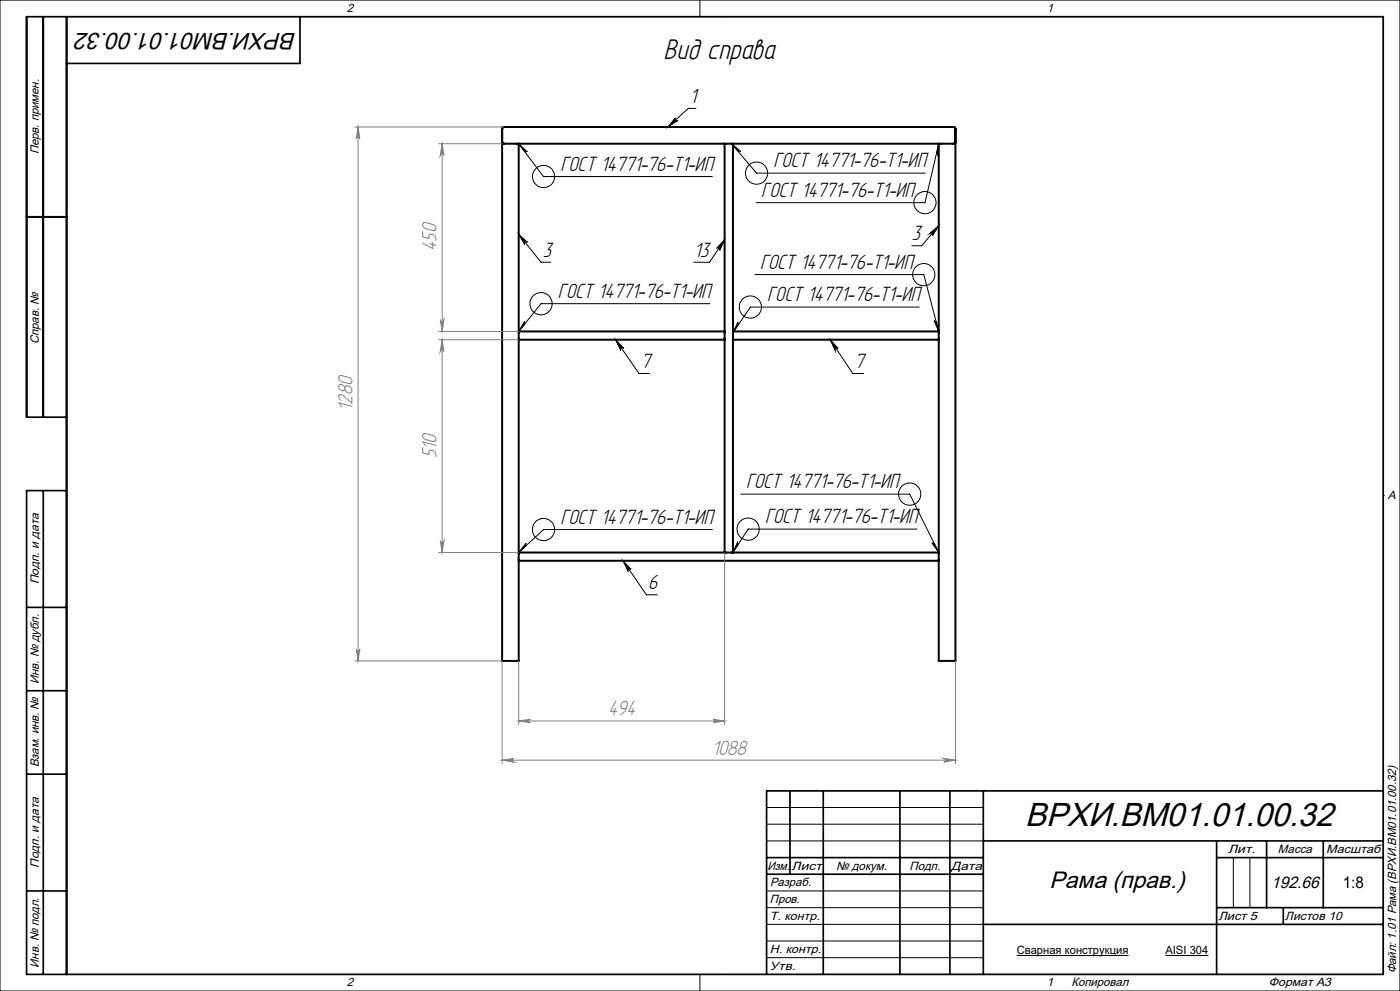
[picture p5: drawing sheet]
<svg xmlns="http://www.w3.org/2000/svg" width="420mm" height="297mm" viewBox="0 0 420 297" stroke-linecap="round" stroke-linejoin="round" font-family="sans-serif">
<g fill="none" stroke="#000" stroke-width=".6">
<path d="M150.6 42.5l.1 .4 .5 .2M150.6 42.5v-4l.6-.4h134.9l.5 .5v4l-.5 .5M150.6 42.5l.1 .3 .5 .3M151.2 43.1h-.6v155h5v-30M151.2 43.1h4.4M155.6 43.1h61.8M155.6 43.1v56.2M217.4 43.1h2.5M217.4 43.1v56.2M219.9 43.1h61.7M219.9 43.1v56.2M281.6 43.1h4.5"/>
<path d="M281.6 43.1v56.2M286.1 43.1h.5v155h-5v-30M8 65h12M155.6 99.3v2.5M155.6 99.3h61.8M217.4 99.3v2.5M219.9 99.3v2.5M219.9 99.3h61.7M281.6 99.3v2.5M155.6 101.8v63.8M155.6 101.8h61.8M217.4 101.8v63.8"/>
<path d="M219.9 101.8v63.8M219.9 101.8h61.7M281.6 101.8v63.8M155.6 165.6v2.5M155.6 168.1h126M155.6 165.6h61.8M217.4 165.6h2.5M219.9 165.6h61.7M281.6 165.6v2.5"/>
</g>
<g fill="none" stroke="#000" stroke-width=".3">
<path d="M0 0h420v297h-420zM20 5h395v287h-395zM210 0v5M217.5 5h.1M202.6 35.3a.55 .55 0 0 0 0 .8 .55 .55 0 0 0 .7 0l-2.9 2zM208.8 32.5h-2.3l-6.1 5.6M155.6 43.1l2.6 2.4h-.8zM155.6 43.1l7.5 9.8h50.6M219.5 43.1l7.5 8.8h50.6M219.5 43.1l2.7 2.3-.5-.2-.3 .2zM281.6 43.1l-.3 3.5-.3-.6zM281.6 43.1l-4.1 17.6h-50.7"/>
<path d="M155.6 70.2l2.7 2.4a.54 .54 0 0 0-.8 0 .54 .54 0 0 0-.1 .7zM155.6 70.2l6.7 8.4h2.9M217.4 71.8l-4.5 6.8h-4.8M217.4 71.8l-1.5 3.2a.55 .55 0 0 0-.2-.7 .55 .55 0 0 0-.7 .1zM278.9 70l2.7-2.3-1.8 3a.54 .54 0 0 0-.1-.8 .54 .54 0 0 0-.8 .1zM281.6 67.7l-5.1 6h-3M157.4 96.3l.1 .7-1.9 2.3zM213 91h-50.7l-6.7 8.3M221.4 96.5l.1 .7-1.6 2.5zM226.5 82.3h50.6l4.5 17M275.8 92h-50.7l-5.2 7.7M280.2 96.1l.7 .3 .7 2.9z"/>
<path d="M184.7 101.8l7 10.1h3.2M184.7 101.8l2.4 2.6a.54 .54 0 0 0-.7-.1 .54 .54 0 0 0-.2 .7zM249.1 101.8l2.4 2.6a.55 .55 0 0 0-.8-.1 .55 .55 0 0 0-.2 .7zM249.1 101.8l6.7 10.1h3.2M20 148.5h.1M213.7 158.7h-50.6l-7.5 6.9M222.2 148.1h50.7l8.7 17.5M275.1 158.6h-50.7l-4.5 7M415 148.5h.1M157.8 162.8v.7l-2.2 2.1zM186.9 168.1l2.4 2.5a.54 .54 0 0 0-.7-.1 .54 .54 0 0 0-.1 .8zM186.9 168.1l7 10.2h3.3"/>
<path d="M221.3 162.3l.2 .8-1.6 2.5zM279.6 162.7l.7 .2 1.3 2.7zM230 242h65M230 247h65M230 252h65M370 257v15M375 257v15M230 267h65M230 272h65M230 277h65M210 292v5M217.5 292h.1"/>
<path d="M230 282h65M230 287h65M305 286.4h33.6M349.6 286.4h12.9"/>
<circle cx="163.1" cy="52.9" r="3.3"/>
<circle cx="227" cy="51.9" r="3.3"/>
<circle cx="277.5" cy="60.7" r="3.3"/>
<circle cx="162.3" cy="91" r="3.3"/>
<circle cx="225.1" cy="92" r="3.3"/>
<circle cx="277.1" cy="82.3" r="3.3"/>
<circle cx="163" cy="158.7" r="3.3"/>
<circle cx="224.4" cy="158.6" r="3.3"/>
<circle cx="272.9" cy="148.1" r="3.3"/>
</g>
<g fill="none" stroke="#808080" stroke-width=".3">
<path d="M106.4 38.1h44.8M107.4 38.1l.5 3.5a.53 .53 0 0 0-.5-.6 .53 .53 0 0 0-.5 .6zM107.4 38.1v160M131.6 43.1h19M132.6 43.1v56.2M132.6 43.1l.6 3.5a.55 .55 0 0 0-.6-.5 .55 .55 0 0 0-.5 .5zM131.6 99.3h24M132.1 95.8a.55 .55 0 0 0 .5 .5 .55 .55 0 0 0 .6-.5l-.6 3.5zM131.6 101.8h24M132.6 101.8v63.8M132.6 101.8l.6 3.5a.55 .55 0 0 0-.6-.5 .55 .55 0 0 0-.5 .5zM131.6 165.6h24"/>
<path d="M132.1 162.1a.55 .55 0 0 0 .5 .5 .55 .55 0 0 0 .6-.5l-.6 3.5zM217.4 165.6v51.5M106.4 198.1h44.2v30.7M106.9 194.6a.53 .53 0 0 0 .5 .5 .53 .53 0 0 0 .5-.5l-.5 3.5zM155.6 198.1v19M286.6 198.1v30.7M155.6 216.1l3.5-.6a.53 .53 0 0 0-.5 .6 .53 .53 0 0 0 .5 .5zM155.6 216.1h61.8M213.9 215.5l3.5 .6-3.5 .5a.53 .53 0 0 0 .5-.5 .53 .53 0 0 0-.5-.6zM150.6 227.8l3.5-.5a.55 .55 0 0 0-.5 .5 .55 .55 0 0 0 .5 .6zM150.6 227.8h136M283.1 227.3l3.5 .5-3.5 .6a.55 .55 0 0 0 .5-.6 .55 .55 0 0 0-.5-.5z"/>
</g>
<g fill="none" stroke="#000" stroke-width=".5">
<path d="M13 5v120M20 5v287M90 5v14h-70M8 65h12M20 125h-12v-120h407v287h-407v-145h12M13 147v145M8 182h12M8 207h12M8 232h12M237 237v25M247 237v55M270 237v55"/>
<path d="M285 237v55M295 237v55M415 237h-185v55M230 257h65M295 252h120M365 252v40M365 257h50M380 252v20M397 252v20M8 267h12M230 262h65M295 277h120"/>
<path d="M365 272h50M385 272v5"/>
</g>
<path d="M202.6 35.3a.55 .55 0 0 0 0 .8 .55 .55 0 0 0 .7 0l-2.9 2zM155.6 70.2l2.7 2.4a.54 .54 0 0 0-.8 0 .54 .54 0 0 0-.1 .7zM217.4 71.8l-1.5 3.2a.55 .55 0 0 0-.2-.7 .55 .55 0 0 0-.7 .1zM278.9 70l2.7-2.3-1.8 3a.54 .54 0 0 0-.1-.8 .54 .54 0 0 0-.8 .1zM184.7 101.8l2.4 2.6a.54 .54 0 0 0-.7-.1 .54 .54 0 0 0-.2 .7zM249.1 101.8l2.4 2.6a.55 .55 0 0 0-.8-.1 .55 .55 0 0 0-.2 .7zM186.9 168.1l2.4 2.5a.54 .54 0 0 0-.7-.1 .54 .54 0 0 0-.1 .8zM155.6 43.1l2.6 2.4h-.8zM157.4 96.3l.1 .7-1.9 2.3zM221.4 96.5l.1 .7-1.6 2.5zM219.5 43.1l2.7 2.3-.5-.2-.3 .2zM281.6 43.1l-.3 3.5-.3-.6zM280.2 96.1l.7 .3 .7 2.9zM157.8 162.8v.7l-2.2 2.1zM221.3 162.3l.2 .8-1.6 2.5zM279.6 162.7l.7 .2 1.3 2.7z" fill="#000"/>
<g fill="#808080">
<path d="M155.6 216.1l3.5-.6a.53 .53 0 0 0-.5 .6 .53 .53 0 0 0 .5 .5zM213.9 215.5l3.5 .6-3.5 .5a.53 .53 0 0 0 .5-.5 .53 .53 0 0 0-.5-.6z"/>
<path d="M150.6 227.8l3.5-.5a.55 .55 0 0 0-.5 .5 .55 .55 0 0 0 .5 .6zM283.1 227.3l3.5 .5-3.5 .6a.55 .55 0 0 0 .5-.6 .55 .55 0 0 0-.5-.5z"/>
<path d="M107.4 38.1l.5 3.5a.53 .53 0 0 0-.5-.6 .53 .53 0 0 0-.5 .6zM106.9 194.6a.53 .53 0 0 0 .5 .5 .53 .53 0 0 0 .5-.5l-.5 3.5zM132.6 43.1l.6 3.5a.55 .55 0 0 0-.6-.5 .55 .55 0 0 0-.5 .5zM132.1 95.8a.55 .55 0 0 0 .5 .5 .55 .55 0 0 0 .6-.5l-.6 3.5zM132.6 101.8l.6 3.5a.55 .55 0 0 0-.6-.5 .55 .55 0 0 0-.5 .5zM132.1 162.1a.55 .55 0 0 0 .5 .5 .55 .55 0 0 0 .6-.5l-.6 3.5z"/>
</g>
<text font-size="10" x="307.5" y="247.6">ВРХИ.ВМ01.01.00.32</text>
<text font-size="9.5" x="199.1" y="17.8">Вид справа</text>
<g font-size="7.1">
<text x="88.9" y="9.8" transform="rotate(-180 88.9 9.8)">ВРХИ.ВМ01.01.00.32</text>
<text x="314.9" y="266.1">Рама (прав.)</text>
</g>
<g font-size="6.9">
<text x="207" y="30.8">1</text>
<text x="168.1" y="51.2">ГОСТ 14771-76-Т1-ИП</text>
<text x="232" y="50.2">ГОСТ 14771-76-Т1-ИП</text>
<text x="228.4" y="59">ГОСТ 14771-76-Т1-ИП</text>
<text x="273.6" y="72">3</text>
<text x="162.9" y="76.9">3</text>
<text x="208.2" y="76.9">13</text>
<text x="228" y="80.6">ГОСТ 14771-76-Т1-ИП</text>
<text x="167.4" y="89.3">ГОСТ 14771-76-Т1-ИП</text>
<text x="230.2" y="90.3">ГОСТ 14771-76-Т1-ИП</text>
<text x="192.2" y="110.2">7</text>
<text x="256.4" y="110.2">7</text>
<text x="223.8" y="146.4">ГОСТ 14771-76-Т1-ИП</text>
<text x="168.1" y="157">ГОСТ 14771-76-Т1-ИП</text>
<text x="229.5" y="156.9">ГОСТ 14771-76-Т1-ИП</text>
<text x="194.5" y="176.6">6</text>
</g>
<g font-size="6.9" fill="#808080">
<text x="131" y="75.1" transform="rotate(-90 131 75.1)">450</text>
<text x="105.8" y="123" transform="rotate(-90 105.8 123)">1280</text>
<text x="131" y="137.2" transform="rotate(-90 131 137.2)">510</text>
<text x="182.4" y="214.4">494</text>
<text x="213.7" y="226.1">1088</text>
</g>
<text font-size="5" x="381.3" y="266">192.66</text>
<text font-size="4.8" x="402.8" y="266">1:8</text>
<g font-size="3.6">
<text x="104" y="3.6">2</text>
<text x="314" y="3.6">1</text>
<text x="11.6" y="46.3" transform="rotate(-90 11.6 46.3)">Перв. примен.</text>
<text x="11.6" y="103.2" transform="rotate(-90 11.6 103.2)">Справ. №</text>
<text x="416.4" y="149.6">A</text>
<text x="11.6" y="175.1" transform="rotate(-90 11.6 175.1)">Подп. и дата</text>
<text x="11.6" y="205" transform="rotate(-90 11.6 205)">Инв. № дубл.</text>
<text x="11.6" y="230" transform="rotate(-90 11.6 230)">Взам. инв. №</text>
<text x="368.4" y="255.6">Лит.</text>
<text x="383.4" y="255.6">Масса</text>
<text x="397.8" y="255.6">Масштаб</text>
<text x="11.6" y="260.1" transform="rotate(-90 11.6 260.1)">Подп. и дата</text>
<text x="230.2" y="260.6">Изм.</text>
<text x="237.5" y="260.6">Лист</text>
<text x="250.9" y="260.6">№ докум.</text>
<text x="272.9" y="260.6">Подп.</text>
<text x="285.4" y="260.6">Дата</text>
<text x="231" y="265.6">Разраб.</text>
<text x="231" y="275.6">Т. контр.</text>
<text x="231" y="270.6">Пров.</text>
<text x="365.5" y="275.6">Лист 5</text>
<text x="385.5" y="275.6">Листов 10</text>
<text x="231" y="285.6">Н. контр.</text>
<text x="11.6" y="290" transform="rotate(-90 11.6 290)">Инв. № подл.</text>
<text x="231" y="290.6">Утв.</text>
<text x="418.9" y="291.8" transform="rotate(-90 418.9 291.8)">Файл: 1.01 Рама (ВРХИ.ВМ01.01.00.32)</text>
<text x="104" y="295.6">2</text>
<text x="314" y="295.6">1</text>
<text x="321.5" y="295.6">Копировал</text>
<text x="380.7" y="295.6">Формат А3</text>
</g>
<g font-size="3.4">
<text x="305" y="286">Сварная конструкция</text>
<text x="349.6" y="286">AISI 304</text>
</g>
</svg>
